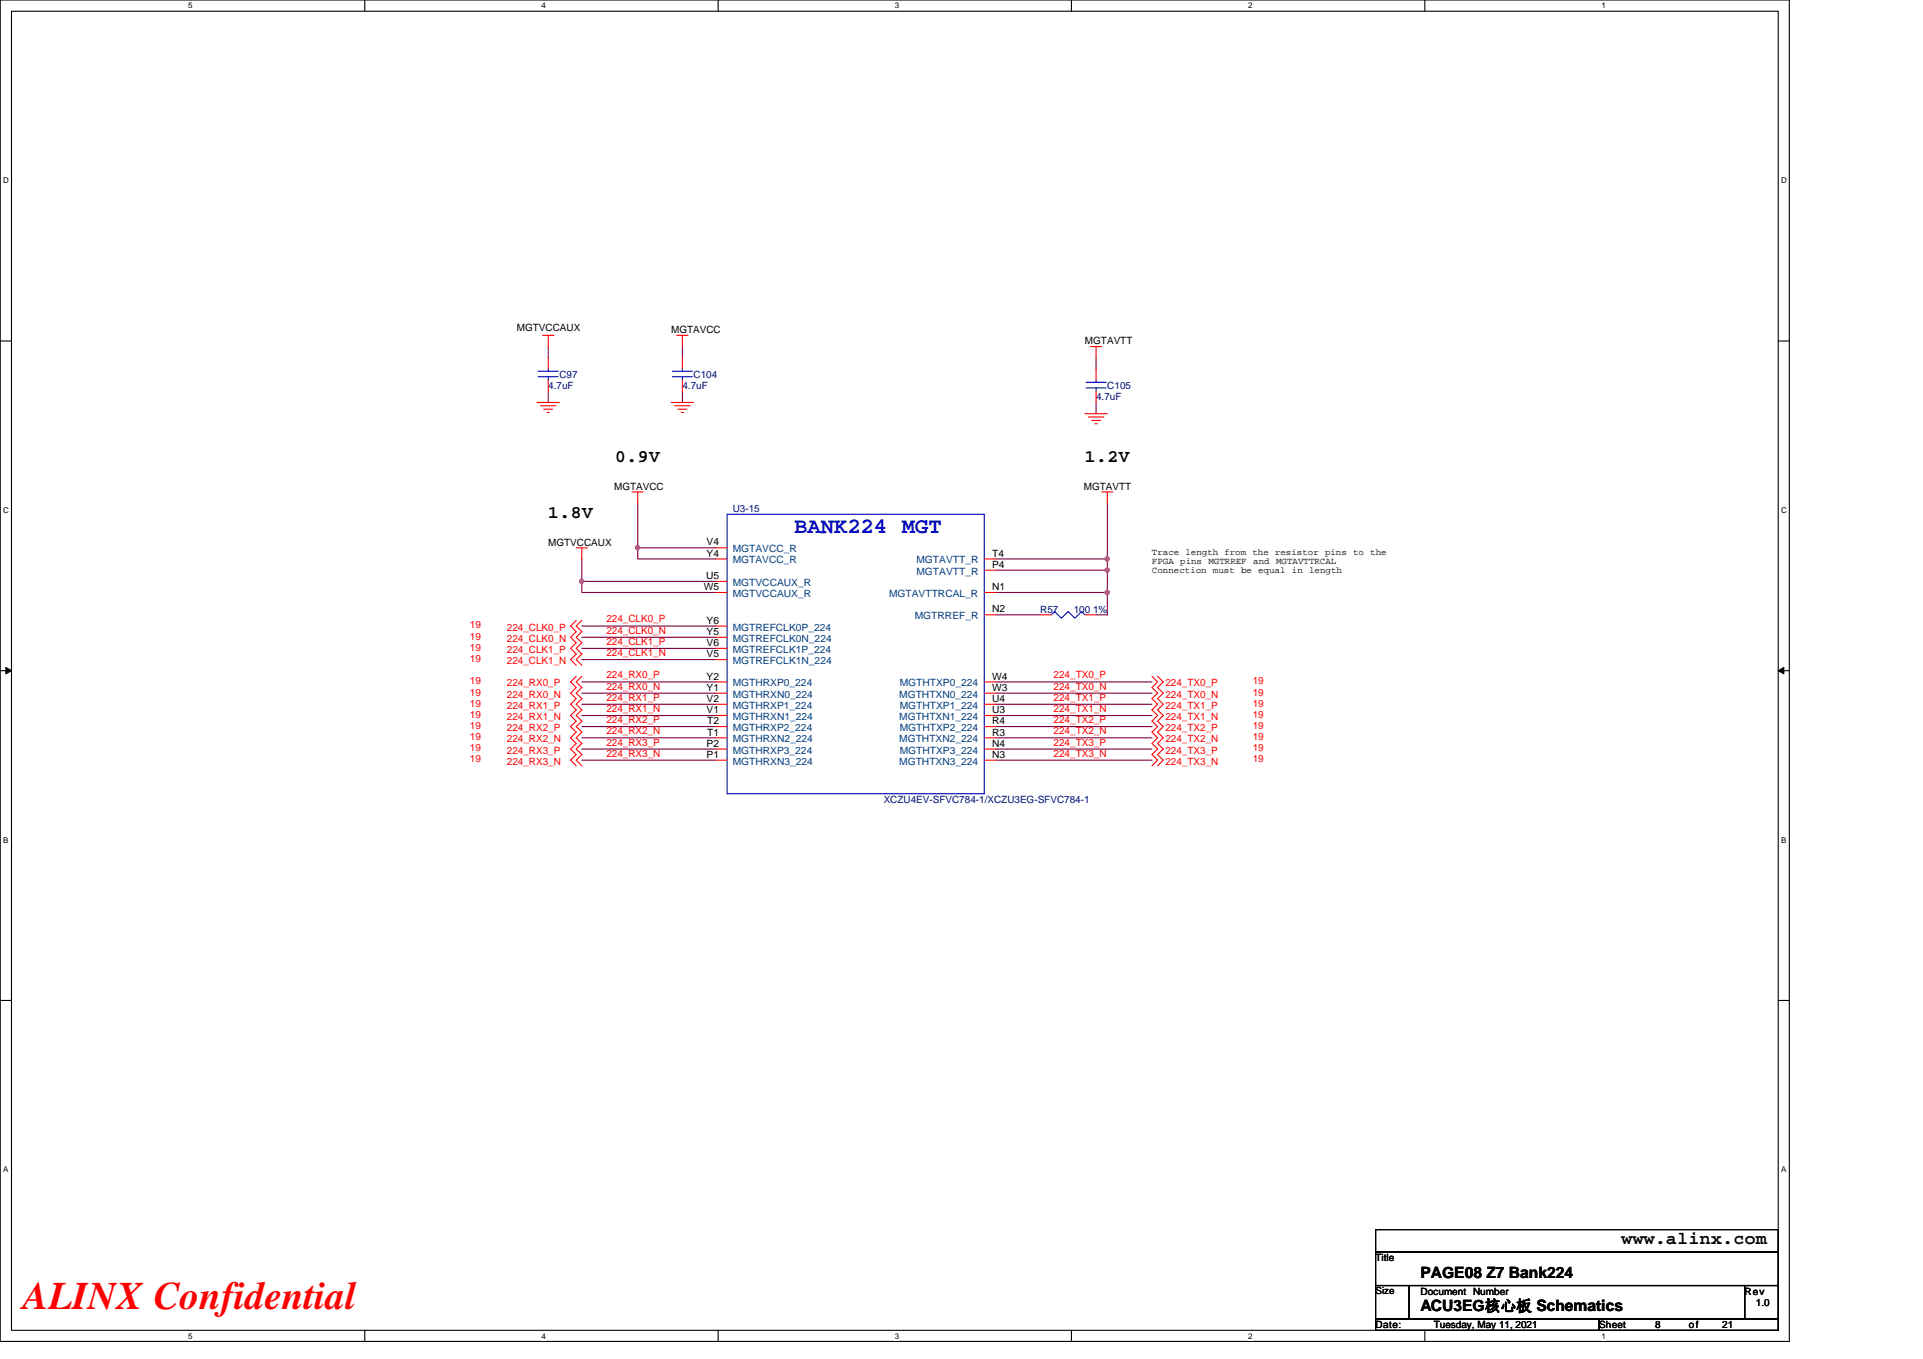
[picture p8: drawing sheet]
<svg xmlns="http://www.w3.org/2000/svg" width="297mm" height="210mm" viewBox="0 0 297 210" stroke-linecap="round" stroke-linejoin="round" font-family="sans-serif">
<path d="M0 0h276.4v207.3h-276.4zM1.8 1.7h272.9v203.8h-272.9z" fill="none" stroke="#000" stroke-width=".17"/>
<g fill="#fff">
<path d="M29.1 .2h.6v1.4h-.6z"/>
<path d="M29.1 205.7h.6v1.4h-.6z"/>
</g>
<path d="M56.3 0v1.7M56.3 205.5v1.8" fill="none" stroke="#000" stroke-width=".17"/>
<g fill="#fff">
<path d="M83.6 .2h.7v1.4h-.7z"/>
<path d="M83.6 205.7h.7v1.4h-.7z"/>
</g>
<path d="M110.9 0v1.7M110.9 205.5v1.8" fill="none" stroke="#000" stroke-width=".17"/>
<g fill="#fff">
<path d="M138.2 .2h.7v1.4h-.7z"/>
<path d="M138.2 205.7h.7v1.4h-.7z"/>
</g>
<path d="M165.5 0v1.7M165.5 205.5v1.8" fill="none" stroke="#000" stroke-width=".17"/>
<g fill="#fff">
<path d="M192.8 .2h.6v1.4h-.6z"/>
<path d="M192.8 205.7h.6v1.4h-.6z"/>
</g>
<path d="M220.1 0v1.7M220.1 205.5v1.8" fill="none" stroke="#000" stroke-width=".17"/>
<g fill="#fff">
<path d="M247.4 .2h.6v1.4h-.6z"/>
<path d="M247.4 205.7h.6v1.4h-.6z"/>
<path d="M.5 27.2h.8v1.4h-.8z"/>
<path d="M275.1 27.2h.9v1.4h-.9z"/>
<path d="M.5 78.1h.8v1.4h-.8z"/>
<path d="M275.1 78.1h.9v1.4h-.9z"/>
</g>
<path d="M0 52.7h1.8M274.7 52.7h1.7" fill="none" stroke="#000" stroke-width=".17"/>
<g fill="#fff">
<path d="M.5 129.1h.8v1.4h-.8z"/>
<path d="M275.1 129.1h.8v1.4h-.8z"/>
</g>
<path d="M0 103.6h1.8M274.7 103.6h1.7" fill="none" stroke="#000" stroke-width=".17"/>
<path d="M.9 103.1l.9 .5-.9 .5zM274.7 103.6l.8-.5v1z" fill="#000" stroke="#000" stroke-width=".15"/>
<g fill="#fff">
<path d="M.5 180h.8v1.4h-.8z"/>
<path d="M275.1 180h.8v1.4h-.8z"/>
</g>
<path d="M0 154.6h1.8M274.7 154.6h1.7M212.5 190h62.2v3.5h-62.2zM212.5 193.5h62.2v5.1h-62.2zM212.5 198.6h5.2v5.2h-5.2zM217.7 198.6h51.8v5.2h-51.8zM269.5 198.6h5.2v5.2h-5.2zM212.5 203.8h34.5v1.7h-34.5zM247 203.8h27.7v1.7h-27.7z" fill="none" stroke="#000" stroke-width=".17"/>
<g fill="none" stroke="#800040" stroke-width=".17">
<path d="M84.7 53.6v1.7M105.4 53.6v1.7M169.3 55.3v1.7M84.7 60.5v1.7M98.5 77.7v6.9h12.1M105.4 60.5v1.7M169.3 62.2v1.7M171 77.7v8.7M89.9 89.8v1.7h20.7M89.9 98.5h20.7M89.9 96.7h20.7M89.9 86.4v3.4"/>
<path d="M89.9 89.8h20.7M98.5 84.6v1.8h12.1M153.8 86.4h17.2M153.8 88.1h17.2M153.8 91.5h17.2M153.8 95h6.9M171 86.4v1.7M171 91.5v3.5h-1.7M171 88.1v3.4M89.9 107.1h20.7M89.9 105.4h20.7M89.9 110.6h20.7"/>
<path d="M89.9 108.8h20.7M89.9 114h20.7M89.9 112.3h20.7M89.9 115.7h20.7M89.9 117.5h20.7M89.9 100.2h20.7M89.9 101.9h20.7M153.8 105.4h24.1M153.8 107.1h24.1M153.8 108.8h24.1M153.8 110.6h24.1M153.8 112.3h24.1"/>
<path d="M153.8 114h24.1M153.8 115.7h24.1M153.8 117.5h24.1"/>
</g>
<g fill="#f0f" stroke="#f0f" stroke-width=".17">
<circle cx="98.5" cy="84.6" r=".34"/>
<circle cx="171" cy="86.4" r=".34"/>
<circle cx="171" cy="88.1" r=".33"/>
<circle cx="89.8" cy="89.8" r=".34"/>
<circle cx="171" cy="91.5" r=".34"/>
</g>
<g fill="none" stroke="#f00" stroke-width=".17">
<path d="M83.8 51.8h1.8M84.7 51.8v1.8M84.7 55.3v1.7M84.7 58.7v1.8M104.5 51.8h1.8M105.4 55.3v1.7M105.4 58.7v1.8M105.4 51.8v1.8M168.4 53.6h1.8M169.3 57v1.7M169.3 53.6v1.7M82.9 62.2h3.5"/>
<path d="M83.5 62.7h2.4M84 63.2h1.4M84.5 63.7h.4M97.6 76h1.8M98.5 76v1.7M103.7 62.2h3.4M104.2 62.7h2.4M104.7 63.2h1.4M105.2 63.7h.4M167.6 63.9h3.4M168.1 64.4h2.4M168.6 65h1.4"/>
<path d="M169.1 65.5h.4M169.3 60.5v1.7M170.2 76h1.7M171 76v1.7M89 95.9l-.9 .8 .9 .9-.9 .9 .9 .8-.9 .9 .9 .8-.9 .9 .9 .9M89 84.6h1.7M89.9 95.9l-.9 .8 .9 .9-.9 .9 .9 .8-.9 .9 .9 .8-.9 .9 .9 .9M89.9 84.6v1.8M110.6 98.5h1.7M110.6 96.7h1.7M110.6 89.8h1.7M110.6 84.6h1.7"/>
<path d="M110.6 91.5h1.7M110.6 86.4h1.7M152 91.5h1.8M152 95h1.8M152 88.1h1.8M152 86.4h1.8M160.7 95h1.7M167.6 95h1.7M89 104.5l-.9 .9 .9 .8-.9 .9 .9 .9-.9 .8 .9 .9-.9 .9 .9 .8-.9 .9 .9 .8-.9 .9 .9 .9-.9 .8 .9 .9-.9 .9 .9 .8M89.9 104.5l-.9 .9 .9 .8-.9 .9 .9 .9-.9 .8 .9 .9-.9 .9 .9 .8-.9 .9 .9 .8-.9 .9 .9 .9-.9 .8 .9 .9-.9 .9 .9 .8M110.6 112.3h1.7M110.6 117.5h1.7"/>
<path d="M110.6 115.7h1.7M110.6 107.1h1.7M110.6 105.4h1.7M110.6 110.6h1.7M110.6 108.8h1.7M110.6 101.9h1.7M110.6 100.2h1.7M110.6 114h1.7M152 114h1.8M152 112.3h1.8M152 117.5h1.8M152 107.1h1.8"/>
<path d="M152 105.4h1.8M152 110.6h1.8M152 108.8h1.8M152 115.7h1.8M177.9 104.5l.9 .9-.9 .8 .9 .9-.9 .9 .9 .8-.9 .9 .9 .9-.9 .8 .9 .9-.9 .8 .9 .9-.9 .9 .9 .8-.9 .9 .9 .9-.9 .8M178.8 104.5l.9 .9-.9 .8 .9 .9-.9 .9 .9 .8-.9 .9 .9 .9-.9 .8 .9 .9-.9 .8 .9 .9-.9 .9 .9 .8-.9 .9 .9 .9-.9 .8"/>
</g>
<g fill="none" stroke="#00f" stroke-width=".17">
<path d="M83.1 58.2h3.1M83.1 57.4h3.1M84.7 57v.4M84.7 58.2v.5M103.9 58.2h3.1M103.9 57.4h3.1M105.4 57v.4M105.4 58.2v.5M167.8 59.9h3.1M167.8 59.1h3.1M169.3 58.7v.4M169.3 59.9v.6"/>
<path d="M112.3 79.5h39.7v43.1h-39.7zM162.4 95l.5-.5 1.1 1 1-1 1 1 1.1-1 .5 .5"/>
</g>
<text font-size="6" fill="#f00" x="3.5" y="202.3">ALINX Confidential</text>
<text font-size="3.4" fill="#00f" x="122.7" y="82.3">BANK224 MGT</text>
<g font-size="2.8">
<text x="95" y="71.4">0.9V</text>
<text x="167.6" y="71.4">1.2V</text>
<text x="84.7" y="80">1.8V</text>
<text x="250.5" y="192.3">www.alinx.com</text>
</g>
<g font-size="2.4">
<text x="219.4" y="197.4">PAGE08 Z7 Bank224</text>
<text x="219.4" y="202.6">ACU3EG核心板 Schematics</text>
</g>
<g font-size="1.5">
<text x="79.8" y="51.1">MGTVCCAUX</text>
<text x="103.7" y="51.5">MGTAVCC</text>
<text x="167.6" y="53.2">MGTAVTT</text>
<text x="94.9" y="75.7">MGTAVCC</text>
<text x="167.4" y="75.7">MGTAVTT</text>
<text x="84.7" y="84.3">MGTVCCAUX</text>
<text x="109.1" y="89.5">U5</text>
<text x="109.2" y="84.3">V4</text>
<text x="109.2" y="86">Y4</text>
<text x="153.2" y="87.7">P4</text>
<text x="153.2" y="86">T4</text>
<text x="108.7" y="91.2">W5</text>
<text x="153.2" y="94.6">N2</text>
<text x="153.2" y="91.2">N1</text>
<text x="109.2" y="98.1">Y5</text>
<text x="109.2" y="96.4">Y6</text>
<text x="109.2" y="101.6">V5</text>
<text x="109.2" y="99.8">V6</text>
<text x="109.2" y="106.7">Y1</text>
<text x="109.2" y="105">Y2</text>
<text x="153.2" y="106.7">W3</text>
<text x="153.2" y="105">W4</text>
<text x="109.2" y="110.2">V1</text>
<text x="109.2" y="108.5">V2</text>
<text x="109.2" y="111.9">T2</text>
<text x="109.2" y="113.6">T1</text>
<text x="153.2" y="113.6">R3</text>
<text x="153.2" y="111.9">R4</text>
<text x="153.2" y="110.2">U3</text>
<text x="153.2" y="108.5">U4</text>
<text x="109.2" y="117.1">P1</text>
<text x="109.2" y="115.4">P2</text>
<text x="153.2" y="117.1">N3</text>
<text x="153.2" y="115.4">N4</text>
<text x="212.5" y="194.9">Title</text>
<text x="212.5" y="200">Size</text>
<text x="219.4" y="200">Document Number</text>
<text x="269.5" y="200">Rev</text>
<text x="271.2" y="201.8">1.0</text>
<text x="212.5" y="205.2">Date:</text>
<text x="221.5" y="205.2">Tuesday, May 11, 2021</text>
<text x="247" y="205.2">Sheet</text>
<text x="255.7" y="205.2">8</text>
<text x="260.9" y="205.2">of</text>
<text x="266" y="205.2">21</text>
</g>
<g font-size="1.5" fill="#000080">
<text x="86.4" y="58.4">C97</text>
<text x="107.1" y="58.4">C104</text>
<text x="84.7" y="60.1">4.7uF</text>
<text x="105.4" y="60.1">4.7uF</text>
<text x="169.3" y="61.8">4.7uF</text>
<text x="171" y="60.1">C105</text>
<text x="113.2" y="79.1">U3-15</text>
<text x="160.7" y="94.7">R57</text>
<text x="165.9" y="94.7">100 1%</text>
<text x="136.5" y="124">XCZU4EV-SFVC784-1/XCZU3EG-SFVC784-1</text>
</g>
<g font-size="1.5" fill="#004080">
<text x="113.2" y="85.3">MGTAVCC_R</text>
<text x="113.2" y="87.1">MGTAVCC_R</text>
<text x="141.6" y="88.8">MGTAVTT_R</text>
<text x="141.6" y="87.1">MGTAVTT_R</text>
<text x="113.2" y="90.5">MGTVCCAUX_R</text>
<text x="113.2" y="92.2">MGTVCCAUX_R</text>
<text x="137.3" y="92.2">MGTAVTTRCAL_R</text>
<text x="141.3" y="95.7">MGTRREF_R</text>
<text x="113.2" y="99.2">MGTREFCLK0N_224</text>
<text x="113.2" y="97.4">MGTREFCLK0P_224</text>
<text x="113.2" y="100.9">MGTREFCLK1P_224</text>
<text x="113.2" y="107.8">MGTHRXN0_224</text>
<text x="113.2" y="106.1">MGTHRXP0_224</text>
<text x="113.2" y="102.6">MGTREFCLK1N_224</text>
<text x="138.9" y="107.8">MGTHTXN0_224</text>
<text x="139" y="106.1">MGTHTXP0_224</text>
<text x="113.2" y="113">MGTHRXP2_224</text>
<text x="113.2" y="111.3">MGTHRXN1_224</text>
<text x="113.2" y="109.5">MGTHRXP1_224</text>
<text x="138.9" y="111.3">MGTHTXN1_224</text>
<text x="139" y="113">MGTHTXP2_224</text>
<text x="139" y="109.5">MGTHTXP1_224</text>
<text x="113.2" y="118.2">MGTHRXN3_224</text>
<text x="113.2" y="116.4">MGTHRXP3_224</text>
<text x="113.2" y="114.7">MGTHRXN2_224</text>
<text x="138.9" y="114.7">MGTHTXN2_224</text>
<text x="138.9" y="118.2">MGTHTXN3_224</text>
<text x="139" y="116.4">MGTHTXP3_224</text>
</g>
<g font-size="1.5" fill="#f00">
<text x="72.6" y="97.1">19</text>
<text x="72.6" y="98.8">19</text>
<text x="72.6" y="100.5">19</text>
<text x="78.3" y="97.4">224_CLK0_P</text>
<text x="78.3" y="99.2">224_CLK0_N</text>
<text x="78.3" y="100.9">224_CLK1_P</text>
<text x="93.7" y="97.9">224_CLK0_N</text>
<text x="93.7" y="96.2">224_CLK0_P</text>
<text x="93.7" y="99.6">224_CLK1_P</text>
<text x="93.7" y="101.4">224_CLK1_N</text>
<text x="72.6" y="102.3">19</text>
<text x="72.6" y="105.7">19</text>
<text x="72.6" y="107.5">19</text>
<text x="78.3" y="102.6">224_CLK1_N</text>
<text x="78.3" y="106.1">224_RX0_P</text>
<text x="78.3" y="107.8">224_RX0_N</text>
<text x="93.7" y="106.6">224_RX0_N</text>
<text x="93.7" y="104.8">224_RX0_P</text>
<text x="162.7" y="104.8">224_TX0_P</text>
<text x="162.7" y="106.6">224_TX0_N</text>
<text x="180" y="106.1">224_TX0_P</text>
<text x="180" y="107.8">224_TX0_N</text>
<text x="193.5" y="105.7">19</text>
<text x="193.5" y="107.5">19</text>
<text x="72.6" y="109.2">19</text>
<text x="72.6" y="110.9">19</text>
<text x="72.6" y="112.6">19</text>
<text x="78.3" y="109.5">224_RX1_P</text>
<text x="78.3" y="111.3">224_RX1_N</text>
<text x="78.3" y="113">224_RX2_P</text>
<text x="93.7" y="110">224_RX1_N</text>
<text x="93.7" y="108.3">224_RX1_P</text>
<text x="93.7" y="113.5">224_RX2_N</text>
<text x="93.7" y="111.7">224_RX2_P</text>
<text x="162.7" y="108.3">224_TX1_P</text>
<text x="162.7" y="110">224_TX1_N</text>
<text x="162.7" y="111.7">224_TX2_P</text>
<text x="162.7" y="113.5">224_TX2_N</text>
<text x="180" y="109.5">224_TX1_P</text>
<text x="180" y="111.3">224_TX1_N</text>
<text x="180" y="113">224_TX2_P</text>
<text x="193.5" y="109.2">19</text>
<text x="193.5" y="110.9">19</text>
<text x="193.5" y="112.6">19</text>
<text x="72.6" y="114.4">19</text>
<text x="72.6" y="116.1">19</text>
<text x="72.6" y="117.8">19</text>
<text x="78.3" y="114.7">224_RX2_N</text>
<text x="78.3" y="116.4">224_RX3_P</text>
<text x="78.3" y="118.2">224_RX3_N</text>
<text x="93.7" y="115.2">224_RX3_P</text>
<text x="93.7" y="116.9">224_RX3_N</text>
<text x="162.7" y="115.2">224_TX3_P</text>
<text x="162.7" y="116.9">224_TX3_N</text>
<text x="180" y="114.7">224_TX2_N</text>
<text x="180" y="116.4">224_TX3_P</text>
<text x="180" y="118.2">224_TX3_N</text>
<text x="193.5" y="114.4">19</text>
<text x="193.5" y="116.1">19</text>
<text x="193.5" y="117.8">19</text>
</g>
<g font-size="1.4">
<text x="177.9" y="85.8">Trace length from the resistor pins to the</text>
<text x="177.9" y="87.2">FPGA pins MGTRREF and MGTAVTTRCAL</text>
<text x="177.9" y="88.6">Connection must be equal in length</text>
</g>
<g font-size="1.2">
<text x="29.1" y="1.3">5</text>
<text x="83.6" y="1.3">4</text>
<text x="138.2" y="1.3">3</text>
<text x="192.8" y="1.3">2</text>
<text x="247.4" y="1.3">1</text>
<text x=".5" y="28.3">D</text>
<text x="275.1" y="28.3">D</text>
<text x=".5" y="79.2">C</text>
<text x="275.1" y="79.2">C</text>
<text x=".5" y="130.2">B</text>
<text x="275.1" y="130.2">B</text>
<text x=".5" y="181.1">A</text>
<text x="275.1" y="181.1">A</text>
<text x="29.1" y="206.8">5</text>
<text x="83.6" y="206.8">4</text>
<text x="138.2" y="206.8">3</text>
<text x="192.8" y="206.8">2</text>
<text x="247.4" y="206.8">1</text>
</g>
</svg>
